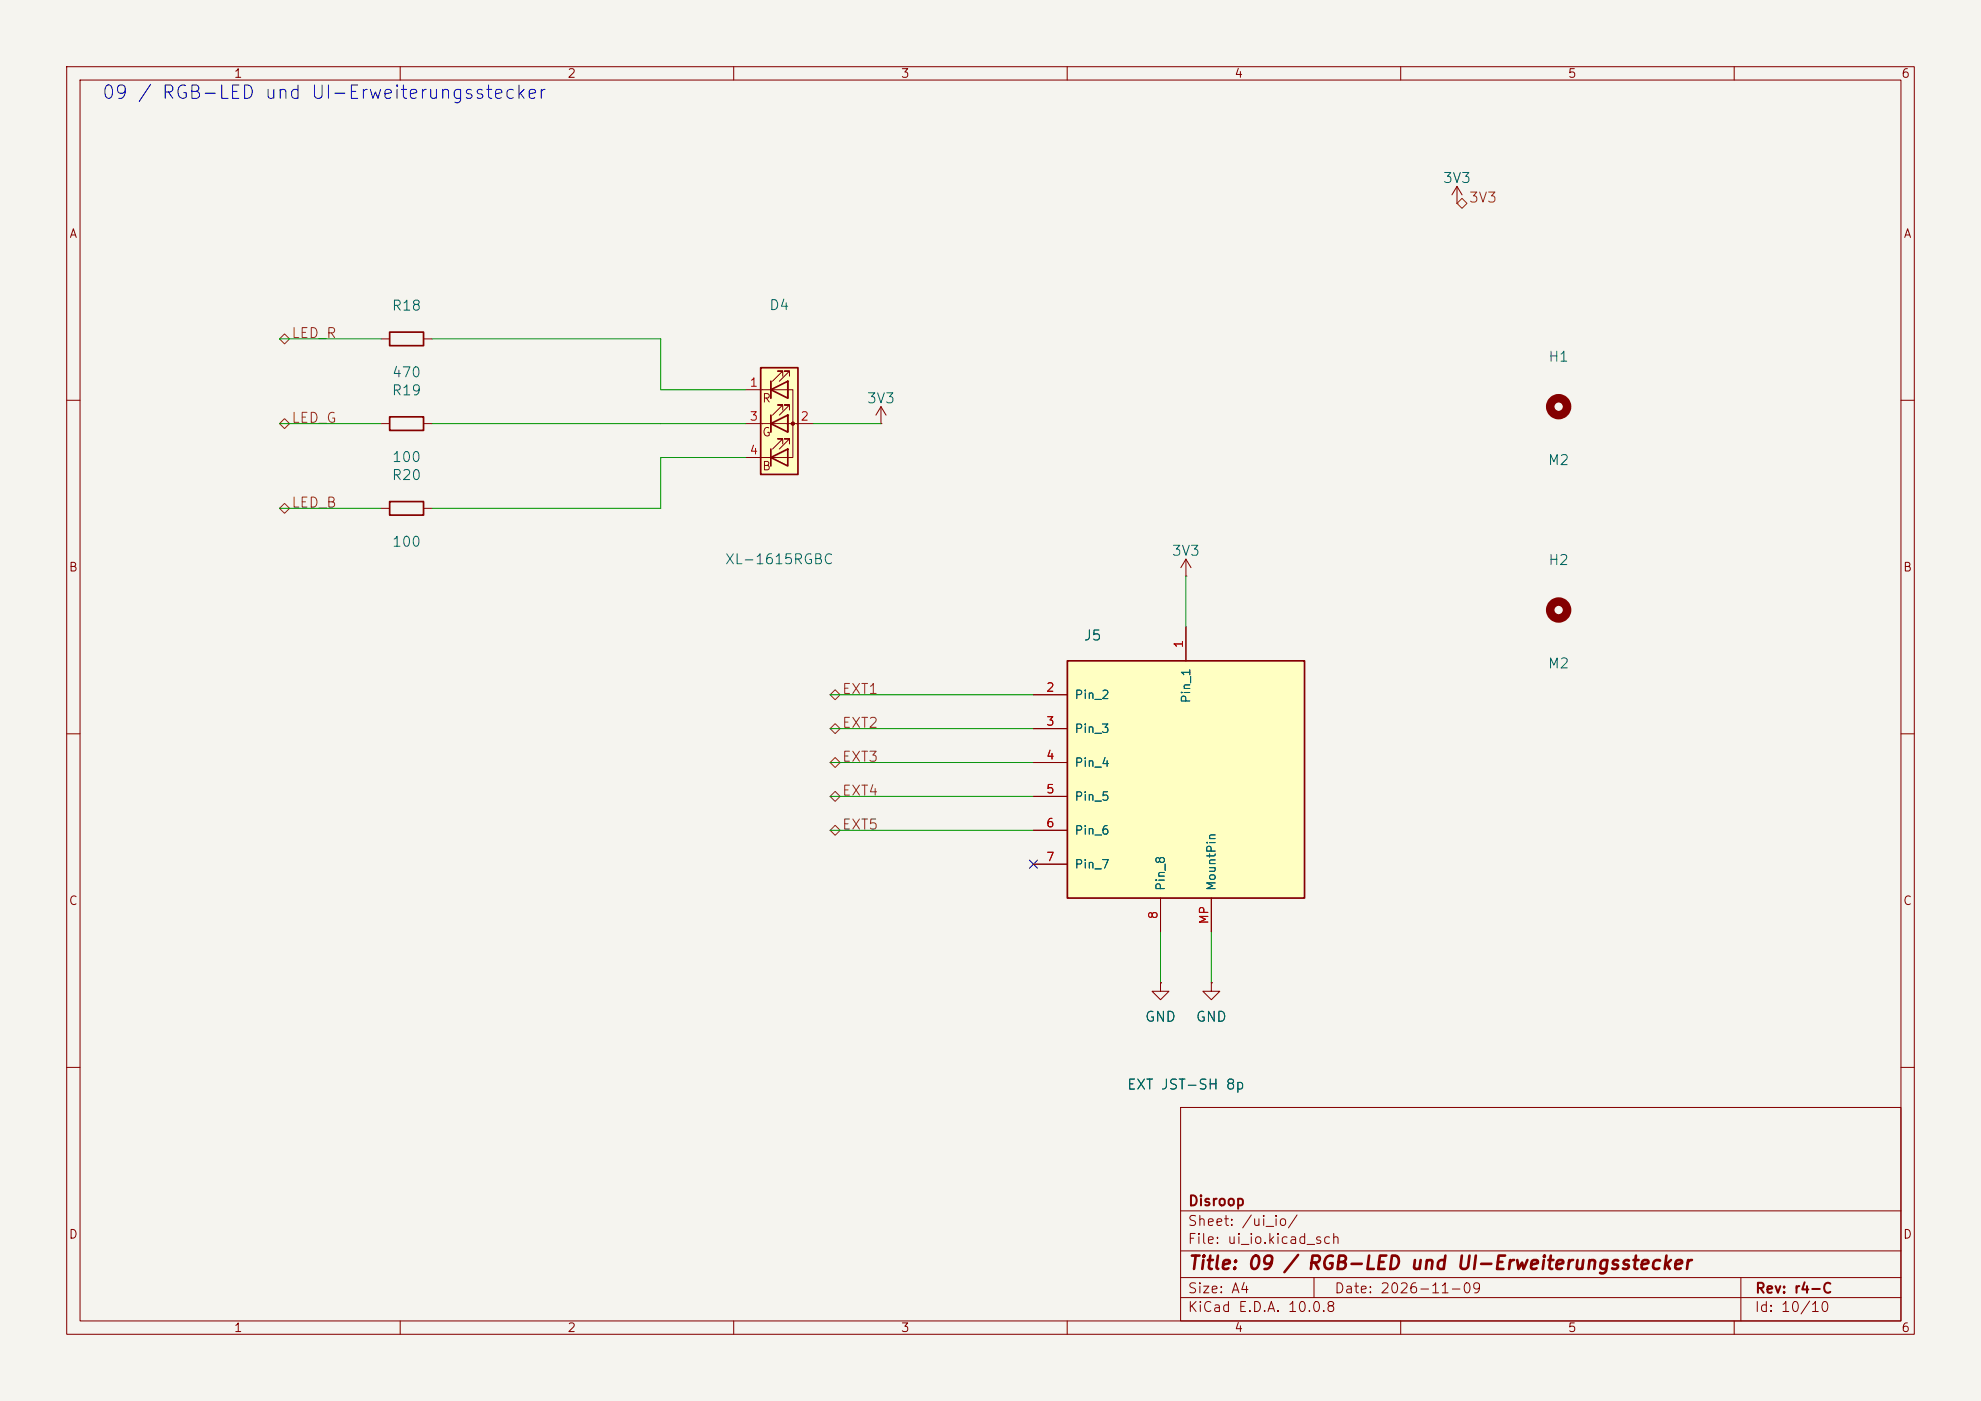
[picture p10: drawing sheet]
<svg xmlns="http://www.w3.org/2000/svg" width="297mm" height="210mm" viewBox="0 0 297 210" stroke-linecap="round" stroke-linejoin="round" font-family="sans-serif">
<path d="M0 0h297v210h-297z" fill="#f5f4ef" stroke="#f5f4ef" stroke-width=".15"/>
<g fill="none" stroke="#840000" stroke-width=".15">
<path d="M10 10h277v190h-277zM12 12h273v186h-273zM60 10v2M110 10v2M160 10v2M210 10v2M260 10v2M218.4 30.5h.1M218.4 27.9l-.7 1.3M218.4 27.9l.8 1.3M218.4 27.9v2.6M10 60h2"/>
<path d="M285 60h2M10 110h2M285 110h2M10 160h2M177 166h108v32h-108zM285 160h2M60 198v2M110 198v2M160 198v2M177 194.5h108M177 191.5h108M177 187.5h108"/>
<path d="M177 181.5h108M197 191.5v3M210 198v2M260 198v2M261 191.5v6.5"/>
</g>
<path d="M114 55.1h5.6v16h-5.6z" fill="#ffffc2"/>
<path d="M58.4 49.8h5.1v2h-5.1zM114 55.1h5.6v16h-5.6zM115.6 58.4l2.5-1.2v2.5zM115.6 57.2v2.5M58.4 75.2h5.1v2h-5.1zM58.4 62.5h5.1v2h-5.1zM115.6 63.5l2.5-1.3v2.6zM115.6 68.6l2.5-1.3v2.6zM115.6 62.2v2.6M115.6 67.3v2.6" fill="none" stroke="#840000" stroke-width=".25"/>
<g fill="none" stroke="#840000" stroke-width=".15">
<path d="M57.1 50.8h1.3M63.5 50.8h1.3M111.8 58.4h7.1v10.2h-7.1M115.6 57.2v2.5M117.3 56.4v-.8h-.7h.7l-1.5 1.6M118.1 57.2h.1M118.1 57.2v2.5zM118.4 56.4v-.8h-.8h.8l-1.6 1.6M57.1 63.5h1.3M57.1 76.2h1.3M63.5 63.5h1.3M63.5 76.2h1.3"/>
<path d="M111.8 63.5h10.1M115.6 62.2v2.6M117.3 61.5v-.8h-.7h.7l-1.5 1.5M117.3 66.5v-.7h-.7h.7l-1.5 1.5M118.1 62.2h.1M118.1 62.2v2.6zM118.4 61.5v-.8h-.8h.8l-1.6 1.5M118.4 66.5v-.7h-.8h.8l-1.6 1.5M132.1 63.5h.1M132.1 61l-.8 1.2M132.1 61l.7 1.2M132.1 61v2.5"/>
<path d="M177.8 86.4h.1M177.8 83.8l-.8 1.3M177.8 83.8l.8 1.3M177.8 83.8v2.6"/>
</g>
<circle cx="118.9" cy="63.5" r=".25" fill="#840000" stroke="#840000" stroke-width=".15"/>
<path d="M160 99.1h35.6v35.5h-35.6z" fill="#ffffc2"/>
<path d="M160 99.1h35.6v35.5h-35.6z" fill="none" stroke="#840000" stroke-width=".25"/>
<g fill="none" stroke="#840000" stroke-width=".15">
<path d="M177.8 94v5.1M154.9 104.1h5.1M154.9 109.2h5.1M154.9 114.3h5.1M154.9 119.4h5.1M154.9 124.5h5.1M154.9 129.5h5.1M174 134.6v5.1M181.6 134.6v5.1M174 147.3v1.3h1.3l-1.3 1.3-1.3-1.3h1.3M174 147.3h.1M181.6 147.3v1.3h1.3l-1.3 1.3-1.3-1.3h1.3"/>
<path d="M181.6 147.3h.1"/>
</g>
<g fill="none" stroke="#840000" stroke-width="1.3">
<circle cx="233.7" cy="61" r="1.27"/>
<circle cx="233.7" cy="91.4" r="1.27"/>
</g>
<path d="M218.4 30.5l.8-.8 .7 .8-.7 .7zM42.7 50.1l.7 .7-.7 .8-.8-.8zM42.7 62.8l.7 .7-.7 .8-.8-.8zM42.7 75.5l.7 .7-.7 .8-.8-.8zM124.5 119.4l.7-.8 .8 .8-.8 .7zM124.5 114.3l.7-.7 .8 .7-.8 .8zM124.5 104.1l.7-.7 .8 .7-.8 .8zM124.5 109.2l.7-.7 .8 .7-.8 .8zM124.5 124.5l.7-.8 .8 .8-.8 .7z" fill="none" stroke="#725600" stroke-width=".15"/>
<g fill="none" stroke="#009600" stroke-width=".15">
<path d="M41.9 50.8h15.2M64.8 50.8h34.3v7.6h12.7M41.9 63.5h15.2M41.9 76.2h15.2M64.8 63.5h47M111.8 68.6h-12.7v7.6h-34.3M121.9 63.5h10.2M177.8 86.4v7.6M124.5 119.4h30.4M124.5 114.3h30.4M124.5 109.2h30.4M124.5 104.1h30.4"/>
<path d="M124.5 124.5h30.4M174 139.7v7.6M181.6 139.7v7.6"/>
</g>
<path d="M154.3 128.9l1.2 1.2M155.5 128.9l-1.2 1.2" fill="none" stroke="#000084" stroke-width=".15"/>
<text font-size="2" fill="#0000c2" x="15.1" y="15.3">09 / RGB-LED und UI-Erweiterungsstecker</text>
<text font-size="2" fill="#840000" x="178" y="190.8">Title: 09 / RGB-LED und UI-Erweiterungsstecker</text>
<g font-size="1.5" fill="#006464">
<text x="216.2" y="27.8">3V3</text>
<text x="58.6" y="46.9">R18</text>
<text x="115.2" y="46.9">D4</text>
<text x="58.6" y="59.6">R19</text>
<text x="58.7" y="56.9">470</text>
<text x="232" y="54.6">H1</text>
<text x="129.9" y="60.8">3V3</text>
<text x="58.7" y="69.6">100</text>
<text x="232" y="70.1">M2</text>
<text x="58.6" y="72.3">R20</text>
<text x="58.7" y="82.3">100</text>
<text x="175.6" y="83.7">3V3</text>
<text x="108.6" y="85">XL-1615RGBC</text>
<text x="232" y="85.1">H2</text>
<text x="162.4" y="96.4">J5</text>
<text x="232" y="100.6">M2</text>
<text x="171.6" y="153.5">GND</text>
<text x="179.2" y="153.5">GND</text>
<text x="168.9" y="163.7">EXT JST-SH 8p</text>
</g>
<g font-size="1.5" fill="#725600">
<text x="220.1" y="30.7">3V3</text>
<text x="43.6" y="51.1">LED_R</text>
<text x="43.6" y="63.8">LED_G</text>
<text x="43.6" y="76.5">LED_B</text>
<text x="126.1" y="104.4">EXT1</text>
<text x="126.1" y="109.5">EXT2</text>
<text x="126.1" y="119.6">EXT4</text>
<text x="126.1" y="114.6">EXT3</text>
<text x="126.1" y="124.7">EXT5</text>
</g>
<g font-size="1.5" fill="#840000">
<text x="178" y="184.1">Sheet: /ui_io/</text>
<text x="178" y="181.1">Disroop</text>
<text x="178" y="186.8">File: ui_io.kicad_sch</text>
<text x="178" y="197">KiCad E.D.A. 10.0.8</text>
<text x="178" y="194.2">Size: A4</text>
<text x="200" y="194.2">Date: 2026-11-09</text>
<text x="263" y="197">Id: 10/10</text>
<text x="263" y="194.2">Rev: r4-C</text>
</g>
<g font-size="1.3" fill="#840000">
<text x="35" y="12">1</text>
<text x="85" y="12">2</text>
<text x="135" y="12">3</text>
<text x="185" y="12">4</text>
<text x="235" y="12">5</text>
<text x="285" y="12">6</text>
<text x="10.3" y="36">A</text>
<text x="285.3" y="36">A</text>
<text x="114.2" y="60.7">R</text>
<text x="114.2" y="65.7">G</text>
<text x="114.2" y="70.8">B</text>
<text x="10.2" y="86">B</text>
<text x="285.2" y="86">B</text>
<text x="10.2" y="136">C</text>
<text x="285.2" y="136">C</text>
<text x="10.2" y="186">D</text>
<text x="285.2" y="186">D</text>
<text x="35" y="200">1</text>
<text x="85" y="200">2</text>
<text x="135" y="200">3</text>
<text x="185" y="200">4</text>
<text x="235" y="200">5</text>
<text x="285" y="200">6</text>
</g>
<g font-size="1.3" fill="#a90000">
<text x="112.3" y="58.3">1</text>
<text x="112.3" y="63.4">3</text>
<text x="119.9" y="63.4">2</text>
<text x="112.3" y="68.4">4</text>
<text x="177.7" y="97.3" transform="rotate(-90 177.7 97.3)">1</text>
<text x="156.7" y="104">2</text>
<text x="156.7" y="109.1">3</text>
<text x="156.7" y="114.2">4</text>
<text x="156.7" y="119.2">5</text>
<text x="156.7" y="124.3">6</text>
<text x="156.7" y="129.4">7</text>
<text x="173.9" y="137.9" transform="rotate(-90 173.9 137.9)">8</text>
<text x="181.5" y="138.6" transform="rotate(-90 181.5 138.6)">MP</text>
</g>
<g font-size="1.3" fill="#006464">
<text x="161" y="105.1">Pin_2</text>
<text x="178.8" y="105.5" transform="rotate(-90 178.8 105.5)">Pin_1</text>
<text x="161" y="110.2">Pin_3</text>
<text x="161" y="115.3">Pin_4</text>
<text x="161" y="120.3">Pin_5</text>
<text x="161" y="125.4">Pin_6</text>
<text x="161" y="130.5">Pin_7</text>
<text x="175" y="133.6" transform="rotate(-90 175 133.6)">Pin_8</text>
<text x="182.6" y="133.6" transform="rotate(-90 182.6 133.6)">MountPin</text>
</g>
</svg>
